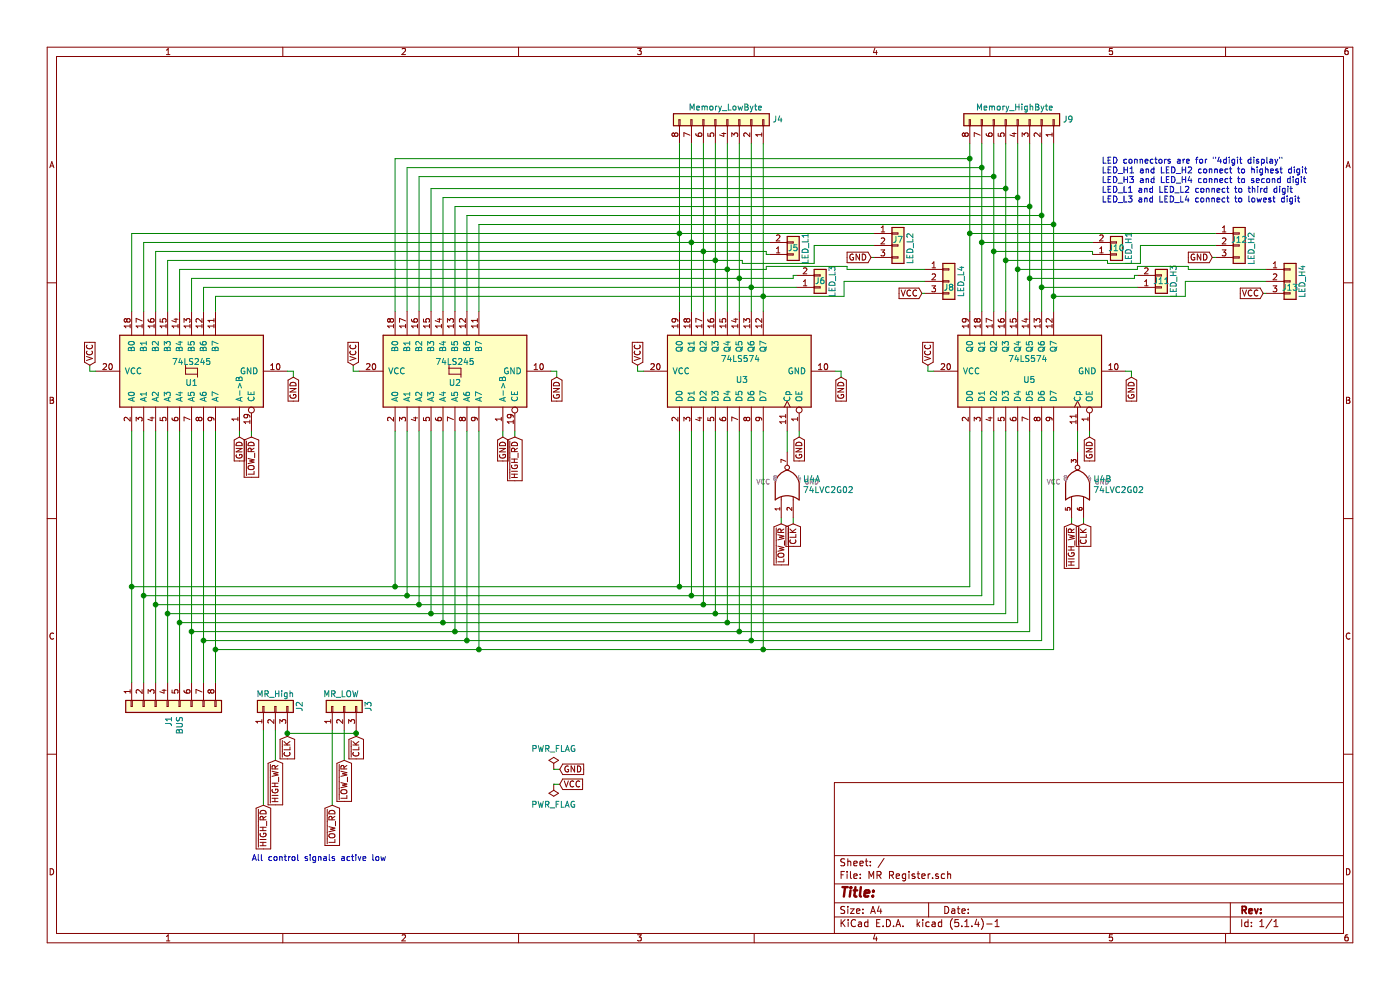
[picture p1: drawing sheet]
EESchema Schematic File Version 4
LIBS:MR Register-cache
EELAYER 30 0
EELAYER END
$Descr A4 11693 8268
encoding utf-8
Sheet 1 1
Title ""
Date ""
Rev ""
Comp ""
Comment1 ""
Comment2 ""
Comment3 ""
Comment4 ""
$EndDescr
$Comp
L 74xx:74LS245 U1
U 1 1
P 1600 3100
F 0 "U1" V 1500 3100 50  0000 C CNN
F 1 "74LS245" V 1675 3100 50  0000 C CNN
F 2 "" H 1600 3100 50  0001 C CNN
F 3 "http://www.ti.com/lit/gpn/sn74LS245" H 1600 3100 50  0001 C CNN
	1    1600 3100
	0    -1   -1   0   
$EndComp
Text GLabel 750  3050 1    50   Input ~ 0
VCC
Wire Wire Line
	750  3050 750  3100
Wire Wire Line
	750  3100 800  3100
Text GLabel 2450 3150 3    50   Input ~ 0
GND
Wire Wire Line
	2450 3150 2450 3100
Wire Wire Line
	2450 3100 2400 3100
Wire Wire Line
	2000 3650 2000 3600
Text GLabel 2100 3650 3    50   Input ~ 0
~LOW_RD
$Comp
L Connector_Generic:Conn_01x08 J1
U 1 1
P 1400 5900
F 0 "J1" H 1480 5892 50  0000 L CNN
F 1 "BUS" H 1480 5801 50  0000 L CNN
F 2 "" H 1400 5900 50  0001 C CNN
F 3 "~" H 1400 5900 50  0001 C CNN
	1    1400 5900
	0    -1   1    0   
$EndComp
Text GLabel 4675 6425 2    50   Input ~ 0
GND
Text GLabel 4675 6550 2    50   Input ~ 0
VCC
Wire Wire Line
	4625 6425 4675 6425
Wire Wire Line
	4625 6550 4675 6550
$Comp
L power:PWR_FLAG #FLG?
U 1 1
P 4625 6550
AR Path="/5F0C96A2/5F0DE0F6" Ref="#FLG?"  Part="1" 
AR Path="/5F0DE0F6" Ref="#FLG02"  Part="1" 
F 0 "#FLG02" H 4625 6625 50  0001 C CNN
F 1 "PWR_FLAG" H 4625 6723 50  0000 C CNN
F 2 "" H 4625 6550 50  0001 C CNN
F 3 "~" H 4625 6550 50  0001 C CNN
	1    4625 6550
	-1   0    0    1   
$EndComp
$Comp
L power:PWR_FLAG #FLG?
U 1 1
P 4625 6425
AR Path="/5F0C96A2/5F0EA92E" Ref="#FLG?"  Part="1" 
AR Path="/5F0EA92E" Ref="#FLG01"  Part="1" 
F 0 "#FLG01" H 4625 6500 50  0001 C CNN
F 1 "PWR_FLAG" H 4625 6598 50  0000 C CNN
F 2 "" H 4625 6425 50  0001 C CNN
F 3 "~" H 4625 6425 50  0001 C CNN
	1    4625 6425
	1    0    0    -1  
$EndComp
$Comp
L 74xx:74LS245 U2
U 1 1
P 3800 3100
F 0 "U2" V 3700 3100 50  0000 C CNN
F 1 "74LS245" V 3875 3100 50  0000 C CNN
F 2 "" H 3800 3100 50  0001 C CNN
F 3 "http://www.ti.com/lit/gpn/sn74LS245" H 3800 3100 50  0001 C CNN
	1    3800 3100
	0    -1   -1   0   
$EndComp
$Comp
L 74xx:74LS574 U3
U 1 1
P 6175 3100
F 0 "U3" V 6100 3025 50  0000 L CNN
F 1 "74LS574" V 6275 2925 50  0000 L CNN
F 2 "" H 6175 3100 50  0001 C CNN
F 3 "http://www.ti.com/lit/gpn/sn74LS574" H 6175 3100 50  0001 C CNN
	1    6175 3100
	0    -1   -1   0   
$EndComp
$Comp
L 74xx:74LS574 U5
U 1 1
P 8600 3100
F 0 "U5" V 8525 3050 50  0000 L CNN
F 1 "74LS574" V 8700 2950 50  0000 L CNN
F 2 "" H 8600 3100 50  0001 C CNN
F 3 "http://www.ti.com/lit/gpn/sn74LS574" H 8600 3100 50  0001 C CNN
	1    8600 3100
	0    -1   -1   0   
$EndComp
Wire Wire Line
	1100 5700 1100 4900
Wire Wire Line
	1200 5700 1200 4975
Wire Wire Line
	1300 5700 1300 5050
Wire Wire Line
	1400 5700 1400 5125
Wire Wire Line
	1500 5700 1500 5200
Wire Wire Line
	1600 5700 1600 5275
Wire Wire Line
	1700 5700 1700 5350
Wire Wire Line
	1800 5700 1800 5425
Wire Wire Line
	3300 4900 1100 4900
Wire Wire Line
	3300 4900 3300 3600
Connection ~ 1100 4900
Wire Wire Line
	1100 4900 1100 3600
Wire Wire Line
	3400 3600 3400 4975
Wire Wire Line
	3400 4975 1200 4975
Connection ~ 1200 4975
Wire Wire Line
	1200 4975 1200 3600
Wire Wire Line
	3500 3600 3500 5050
Wire Wire Line
	3500 5050 1300 5050
Connection ~ 1300 5050
Wire Wire Line
	1300 5050 1300 3600
Wire Wire Line
	3600 3600 3600 5125
Wire Wire Line
	3600 5125 1400 5125
Connection ~ 1400 5125
Wire Wire Line
	1400 5125 1400 3600
Wire Wire Line
	3700 3600 3700 5200
Wire Wire Line
	3700 5200 1500 5200
Connection ~ 1500 5200
Wire Wire Line
	1500 5200 1500 3600
Wire Wire Line
	3800 3600 3800 5275
Wire Wire Line
	3800 5275 1600 5275
Connection ~ 1600 5275
Wire Wire Line
	1600 5275 1600 3600
Wire Wire Line
	3900 3600 3900 5350
Wire Wire Line
	3900 5350 1700 5350
Connection ~ 1700 5350
Wire Wire Line
	1700 5350 1700 3600
Wire Wire Line
	4000 3600 4000 5425
Wire Wire Line
	4000 5425 1800 5425
Connection ~ 1800 5425
Wire Wire Line
	1800 5425 1800 3600
Wire Wire Line
	3300 4900 5675 4900
Wire Wire Line
	5675 4900 5675 3600
Connection ~ 3300 4900
Wire Wire Line
	3400 4975 5775 4975
Wire Wire Line
	5775 4975 5775 3600
Connection ~ 3400 4975
Wire Wire Line
	3500 5050 5875 5050
Wire Wire Line
	5875 5050 5875 3600
Connection ~ 3500 5050
Wire Wire Line
	3600 5125 5975 5125
Wire Wire Line
	5975 5125 5975 3600
Connection ~ 3600 5125
Wire Wire Line
	3700 5200 6075 5200
Wire Wire Line
	6075 5200 6075 3600
Connection ~ 3700 5200
Wire Wire Line
	3800 5275 6175 5275
Wire Wire Line
	6175 5275 6175 3600
Connection ~ 3800 5275
Wire Wire Line
	3900 5350 6275 5350
Wire Wire Line
	6275 5350 6275 3600
Connection ~ 3900 5350
Wire Wire Line
	4000 5425 6375 5425
Wire Wire Line
	6375 5425 6375 3600
Connection ~ 4000 5425
Wire Wire Line
	5675 4900 8100 4900
Wire Wire Line
	8100 4900 8100 3600
Connection ~ 5675 4900
Wire Wire Line
	5775 4975 8200 4975
Wire Wire Line
	8200 4975 8200 3600
Connection ~ 5775 4975
Wire Wire Line
	5875 5050 8300 5050
Wire Wire Line
	8300 5050 8300 3600
Connection ~ 5875 5050
Wire Wire Line
	5975 5125 8400 5125
Wire Wire Line
	8400 5125 8400 3600
Connection ~ 5975 5125
Wire Wire Line
	6075 5200 8500 5200
Wire Wire Line
	8500 5200 8500 3600
Connection ~ 6075 5200
Wire Wire Line
	6175 5275 8600 5275
Wire Wire Line
	8600 5275 8600 3600
Connection ~ 6175 5275
Wire Wire Line
	6275 5350 8700 5350
Wire Wire Line
	8700 5350 8700 3600
Connection ~ 6275 5350
Wire Wire Line
	6375 5425 8800 5425
Wire Wire Line
	8800 5425 8800 3600
Connection ~ 6375 5425
Wire Wire Line
	1800 2600 1800 2475
Wire Wire Line
	1800 2475 6375 2475
Wire Wire Line
	6375 2475 6375 2600
Wire Wire Line
	6275 2600 6275 2400
Wire Wire Line
	6275 2400 1700 2400
Wire Wire Line
	1700 2400 1700 2600
Wire Wire Line
	1600 2600 1600 2325
Wire Wire Line
	1600 2325 6175 2325
Wire Wire Line
	6175 2325 6175 2600
Wire Wire Line
	6075 2600 6075 2250
Wire Wire Line
	6075 2250 1500 2250
Wire Wire Line
	1500 2250 1500 2600
Wire Wire Line
	1400 2600 1400 2175
Wire Wire Line
	1400 2175 5975 2175
Wire Wire Line
	5975 2175 5975 2600
Wire Wire Line
	5875 2600 5875 2100
Wire Wire Line
	5875 2100 1300 2100
Wire Wire Line
	1300 2100 1300 2600
Wire Wire Line
	1200 2600 1200 2025
Wire Wire Line
	1200 2025 5775 2025
Wire Wire Line
	5775 2025 5775 2600
Wire Wire Line
	5675 2600 5675 1950
Wire Wire Line
	1100 1950 1100 2600
Wire Wire Line
	1100 1950 5675 1950
Wire Wire Line
	4000 2600 4000 1875
Wire Wire Line
	4000 1875 8800 1875
Wire Wire Line
	8700 2600 8700 2400
Wire Wire Line
	8700 1800 3900 1800
Wire Wire Line
	3900 1800 3900 2600
Wire Wire Line
	3800 1725 8600 1725
Wire Wire Line
	3800 1725 3800 2600
Wire Wire Line
	8500 2600 8500 2250
Wire Wire Line
	8500 1650 3700 1650
Wire Wire Line
	3700 1650 3700 2600
Wire Wire Line
	3600 2600 3600 1575
Wire Wire Line
	3600 1575 8400 1575
Wire Wire Line
	8400 1575 8400 2175
Wire Wire Line
	8300 2600 8300 2100
Wire Wire Line
	8300 1475 3500 1475
Wire Wire Line
	3500 1475 3500 2600
Wire Wire Line
	3400 2600 3400 1400
Wire Wire Line
	3400 1400 8200 1400
Wire Wire Line
	8200 1400 8200 2025
Wire Wire Line
	8100 1325 3300 1325
Wire Wire Line
	3300 1325 3300 2600
Text GLabel 4650 3150 3    50   Input ~ 0
GND
Wire Wire Line
	4650 3150 4650 3100
Wire Wire Line
	4650 3100 4600 3100
Text GLabel 7025 3150 3    50   Input ~ 0
GND
Wire Wire Line
	7025 3150 7025 3100
Wire Wire Line
	7025 3100 6975 3100
Text GLabel 9450 3150 3    50   Input ~ 0
GND
Wire Wire Line
	9450 3150 9450 3100
Wire Wire Line
	9450 3100 9400 3100
Text GLabel 6675 3650 3    50   Input ~ 0
GND
Text GLabel 4200 3650 3    50   Input ~ 0
GND
Text GLabel 9100 3650 3    50   Input ~ 0
GND
Text GLabel 2000 3650 3    50   Input ~ 0
GND
Wire Wire Line
	4200 3600 4200 3650
Wire Wire Line
	6675 3600 6675 3650
Wire Wire Line
	9100 3600 9100 3650
Text GLabel 4300 3650 3    50   Input ~ 0
~HIGH_RD
$Comp
L 74xGxx:74LVC2G02 U4
U 1 1
P 6575 4025
F 0 "U4" V 6596 3895 50  0000 R CNN
F 1 "74LVC2G02" V 6505 3895 50  0000 R CNN
F 2 "" H 6575 4025 50  0001 C CNN
F 3 "http://www.ti.com/lit/sg/scyt129e/scyt129e.pdf" H 6575 4025 50  0001 C CNN
	1    6575 4025
	0    -1   -1   0   
$EndComp
$Comp
L 74xGxx:74LVC2G02 U4
U 2 1
P 9000 4025
F 0 "U4" V 9021 3895 50  0000 R CNN
F 1 "74LVC2G02" V 8930 3895 50  0000 R CNN
F 2 "" H 9000 4025 50  0001 C CNN
F 3 "http://www.ti.com/lit/sg/scyt129e/scyt129e.pdf" H 9000 4025 50  0001 C CNN
	2    9000 4025
	0    -1   -1   0   
$EndComp
Wire Wire Line
	9000 3775 9000 3600
Wire Wire Line
	6575 3600 6575 3775
Text GLabel 8950 4375 3    50   Input ~ 0
~HIGH_WR
Text GLabel 6525 4375 3    50   Input ~ 0
~LOW_WR
Text GLabel 6625 4375 3    50   Input ~ 0
~CLK
Text GLabel 9050 4375 3    50   Input ~ 0
~CLK
Text GLabel 2950 3050 1    50   Input ~ 0
VCC
Wire Wire Line
	2950 3050 2950 3100
Wire Wire Line
	2950 3100 3000 3100
Text GLabel 5325 3050 1    50   Input ~ 0
VCC
Wire Wire Line
	5325 3050 5325 3100
Wire Wire Line
	5325 3100 5375 3100
Text GLabel 7750 3050 1    50   Input ~ 0
VCC
Wire Wire Line
	7750 3050 7750 3100
Wire Wire Line
	7750 3100 7800 3100
Text GLabel 2200 6725 3    50   Input ~ 0
~HIGH_RD
Text GLabel 2775 6725 3    50   Input ~ 0
~LOW_RD
Text GLabel 2875 6350 3    50   Input ~ 0
~LOW_WR
Text GLabel 2300 6350 3    50   Input ~ 0
~HIGH_WR
Wire Wire Line
	2400 6100 2400 6125
$Comp
L Connector_Generic:Conn_01x03 J3
U 1 1
P 2875 5900
F 0 "J3" H 2875 5700 50  0000 C CNN
F 1 "MR_LOW" V 2975 5925 50  0000 C CNN
F 2 "" H 2875 5900 50  0001 C CNN
F 3 "~" H 2875 5900 50  0001 C CNN
	1    2875 5900
	0    -1   -1   0   
$EndComp
Text GLabel 2400 6150 3    50   Input ~ 0
~CLK
Text GLabel 2975 6150 3    50   Input ~ 0
~CLK
Wire Wire Line
	2975 6100 2975 6125
Text Notes 2100 7200 0    50   ~ 0
All control signals active low
Wire Wire Line
	6625 4325 6625 4375
Wire Wire Line
	6525 4325 6525 4375
Wire Wire Line
	2775 6100 2775 6725
Wire Wire Line
	2875 6350 2875 6100
$Comp
L Connector_Generic:Conn_01x03 J2
U 1 1
P 2300 5900
F 0 "J2" H 2300 5700 50  0000 C CNN
F 1 "MR_High" V 2400 5900 50  0000 C CNN
F 2 "" H 2300 5900 50  0001 C CNN
F 3 "~" H 2300 5900 50  0001 C CNN
	1    2300 5900
	0    -1   -1   0   
$EndComp
Wire Wire Line
	2100 3600 2100 3650
Wire Wire Line
	4300 3600 4300 3650
Wire Wire Line
	8950 4325 8950 4375
Wire Wire Line
	9050 4325 9050 4375
Wire Wire Line
	2300 6100 2300 6350
Wire Wire Line
	2200 6100 2200 6725
$Comp
L Connector_Generic:Conn_01x03 J7
U 1 1
P 7500 2050
F 0 "J7" H 7500 2100 50  0000 C CNN
F 1 "LED_L2" V 7600 2025 50  0000 C CNN
F 2 "" H 7500 2050 50  0001 C CNN
F 3 "~" H 7500 2050 50  0001 C CNN
	1    7500 2050
	1    0    0    -1  
$EndComp
$Comp
L Connector_Generic:Conn_01x03 J8
U 1 1
P 7925 2350
F 0 "J8" H 7925 2300 50  0000 C CNN
F 1 "LED_L4" V 8025 2350 50  0000 C CNN
F 2 "" H 7925 2350 50  0001 C CNN
F 3 "~" H 7925 2350 50  0001 C CNN
	1    7925 2350
	1    0    0    -1  
$EndComp
$Comp
L Connector_Generic:Conn_01x02 J6
U 1 1
P 6850 2400
F 0 "J6" H 6850 2350 50  0000 C CNN
F 1 "LED_L3" V 6950 2350 50  0000 C CNN
F 2 "" H 6850 2400 50  0001 C CNN
F 3 "~" H 6850 2400 50  0001 C CNN
	1    6850 2400
	1    0    0    1   
$EndComp
Wire Wire Line
	5775 2025 6425 2025
Connection ~ 5775 2025
Connection ~ 5875 2100
Wire Wire Line
	6275 2400 6650 2400
Connection ~ 6275 2400
Connection ~ 6175 2325
Text GLabel 7275 2150 0    50   Input ~ 0
GND
Wire Wire Line
	7275 2150 7300 2150
Wire Wire Line
	7300 1950 5675 1950
Connection ~ 5675 1950
Wire Wire Line
	5975 2175 6200 2175
Wire Wire Line
	6800 2050 7300 2050
Connection ~ 5975 2175
Wire Wire Line
	6075 2250 6400 2250
Wire Wire Line
	6400 2250 6400 2225
Wire Wire Line
	7075 2225 7075 2250
Wire Wire Line
	7075 2250 7725 2250
Wire Wire Line
	6400 2225 7075 2225
Connection ~ 6075 2250
Wire Wire Line
	6375 2475 7050 2475
Wire Wire Line
	7050 2475 7050 2350
Wire Wire Line
	7050 2350 7725 2350
Connection ~ 6375 2475
Text GLabel 7700 2450 0    50   Input ~ 0
VCC
Wire Wire Line
	7725 2450 7700 2450
Wire Wire Line
	8800 1875 8800 2475
Wire Wire Line
	8600 1725 8600 2325
Wire Wire Line
	8100 2600 8100 1950
$Comp
L Connector_Generic:Conn_01x02 J10
U 1 1
P 9325 2125
F 0 "J10" H 9325 2075 50  0000 C CNN
F 1 "LED_H1" V 9425 2075 50  0000 C CNN
F 2 "" H 9325 2125 50  0001 C CNN
F 3 "~" H 9325 2125 50  0001 C CNN
	1    9325 2125
	1    0    0    1   
$EndComp
Wire Wire Line
	9125 2100 9125 2125
Wire Wire Line
	8200 2025 9125 2025
Connection ~ 8200 2025
Wire Wire Line
	8200 2025 8200 2600
Wire Wire Line
	8300 2100 9125 2100
Connection ~ 8300 2100
Wire Wire Line
	8300 2100 8300 1475
$Comp
L Connector_Generic:Conn_01x03 J12
U 1 1
P 10350 2050
F 0 "J12" H 10350 2100 50  0000 C CNN
F 1 "LED_H2" V 10450 2025 50  0000 C CNN
F 2 "" H 10350 2050 50  0001 C CNN
F 3 "~" H 10350 2050 50  0001 C CNN
	1    10350 2050
	1    0    0    -1  
$EndComp
$Comp
L Connector_Generic:Conn_01x03 J13
U 1 1
P 10775 2350
F 0 "J13" H 10775 2300 50  0000 C CNN
F 1 "LED_H4" V 10875 2350 50  0000 C CNN
F 2 "" H 10775 2350 50  0001 C CNN
F 3 "~" H 10775 2350 50  0001 C CNN
	1    10775 2350
	1    0    0    -1  
$EndComp
$Comp
L Connector_Generic:Conn_01x02 J11
U 1 1
P 9700 2400
F 0 "J11" H 9700 2350 50  0000 C CNN
F 1 "LED_H3" V 9800 2350 50  0000 C CNN
F 2 "" H 9700 2400 50  0001 C CNN
F 3 "~" H 9700 2400 50  0001 C CNN
	1    9700 2400
	1    0    0    1   
$EndComp
Text GLabel 10125 2150 0    50   Input ~ 0
GND
Wire Wire Line
	10125 2150 10150 2150
Wire Wire Line
	9525 2050 10150 2050
Wire Wire Line
	9925 2225 9925 2250
Wire Wire Line
	9925 2250 10575 2250
Wire Wire Line
	9500 2225 9925 2225
Wire Wire Line
	9900 2475 9900 2350
Wire Wire Line
	9900 2350 10575 2350
Text GLabel 10550 2450 0    50   Input ~ 0
VCC
Wire Wire Line
	10575 2450 10550 2450
Wire Wire Line
	8100 1950 10150 1950
Connection ~ 8100 1950
Wire Wire Line
	8100 1950 8100 1325
Wire Wire Line
	9525 2050 9525 2200
Wire Wire Line
	9525 2200 9250 2200
Wire Wire Line
	9250 2200 9250 2175
Wire Wire Line
	9250 2175 8400 2175
Connection ~ 8400 2175
Wire Wire Line
	8400 2175 8400 2600
Wire Wire Line
	8500 2250 9500 2250
Wire Wire Line
	9500 2250 9500 2225
Connection ~ 8500 2250
Wire Wire Line
	8500 2250 8500 1650
Wire Wire Line
	8600 2325 9475 2325
Wire Wire Line
	9475 2325 9475 2300
Wire Wire Line
	9475 2300 9500 2300
Connection ~ 8600 2325
Wire Wire Line
	8600 2325 8600 2600
Wire Wire Line
	9500 2400 8700 2400
Connection ~ 8700 2400
Wire Wire Line
	8700 2400 8700 1800
Wire Wire Line
	8800 2475 9900 2475
Connection ~ 8800 2475
Wire Wire Line
	8800 2475 8800 2600
Text Notes 9200 1700 0    50   ~ 0
LED connectors are for "4digit display" \nLED_H1 and LED_H2 connect to highest digit\nLED_H3 and LED_H4 connect to second digit\nLED_L1 and LED_L2 connect to third digit\nLED_L3 and LED_L4 connect to lowest digit
$Comp
L Connector_Generic:Conn_01x08 J9
U 1 1
P 8500 1000
F 0 "J9" V 8500 1375 50  0000 L CNN
F 1 "Memory_HighByte" V 8600 650 50  0000 L CNN
F 2 "" H 8500 1000 50  0001 C CNN
F 3 "~" H 8500 1000 50  0001 C CNN
	1    8500 1000
	0    1    -1   0   
$EndComp
$Comp
L Connector_Generic:Conn_01x08 J4
U 1 1
P 6075 1000
F 0 "J4" V 6075 1375 50  0000 L CNN
F 1 "Memory_LowByte" V 6175 675 50  0000 L CNN
F 2 "" H 6075 1000 50  0001 C CNN
F 3 "~" H 6075 1000 50  0001 C CNN
	1    6075 1000
	0    1    -1   0   
$EndComp
Wire Wire Line
	5675 1200 5675 1950
Wire Wire Line
	5775 1200 5775 2025
Wire Wire Line
	5875 1200 5875 2100
Wire Wire Line
	5975 1200 5975 2175
Wire Wire Line
	6075 1200 6075 2250
Wire Wire Line
	6400 2100 6400 2125
Wire Wire Line
	6400 2125 6425 2125
Wire Wire Line
	5875 2100 6400 2100
$Comp
L Connector_Generic:Conn_01x02 J5
U 1 1
P 6625 2125
F 0 "J5" H 6625 2075 50  0000 C CNN
F 1 "LED_L1" V 6725 2075 50  0000 C CNN
F 2 "" H 6625 2125 50  0001 C CNN
F 3 "~" H 6625 2125 50  0001 C CNN
	1    6625 2125
	1    0    0    1   
$EndComp
Wire Wire Line
	6800 2050 6800 2200
Wire Wire Line
	6200 2200 6800 2200
Wire Wire Line
	6625 2325 6625 2300
Wire Wire Line
	6625 2300 6650 2300
Wire Wire Line
	6175 2325 6625 2325
Wire Wire Line
	6375 1200 6375 2475
Wire Wire Line
	6275 2400 6275 1200
Wire Wire Line
	6200 2175 6200 2200
Wire Wire Line
	6175 2325 6175 1200
Wire Wire Line
	8100 1200 8100 1325
Connection ~ 8100 1325
Wire Wire Line
	8200 1200 8200 1400
Connection ~ 8200 1400
Wire Wire Line
	8300 1200 8300 1475
Connection ~ 8300 1475
Wire Wire Line
	8400 1200 8400 1575
Connection ~ 8400 1575
Wire Wire Line
	8500 1200 8500 1650
Connection ~ 8500 1650
Wire Wire Line
	8600 1200 8600 1725
Connection ~ 8600 1725
Wire Wire Line
	8700 1200 8700 1800
Connection ~ 8700 1800
Wire Wire Line
	8800 1200 8800 1875
Connection ~ 8800 1875
Wire Wire Line
	2400 6125 2975 6125
Connection ~ 2400 6125
Wire Wire Line
	2400 6125 2400 6150
Connection ~ 2975 6125
Wire Wire Line
	2975 6125 2975 6150
$EndSCHEMATC
